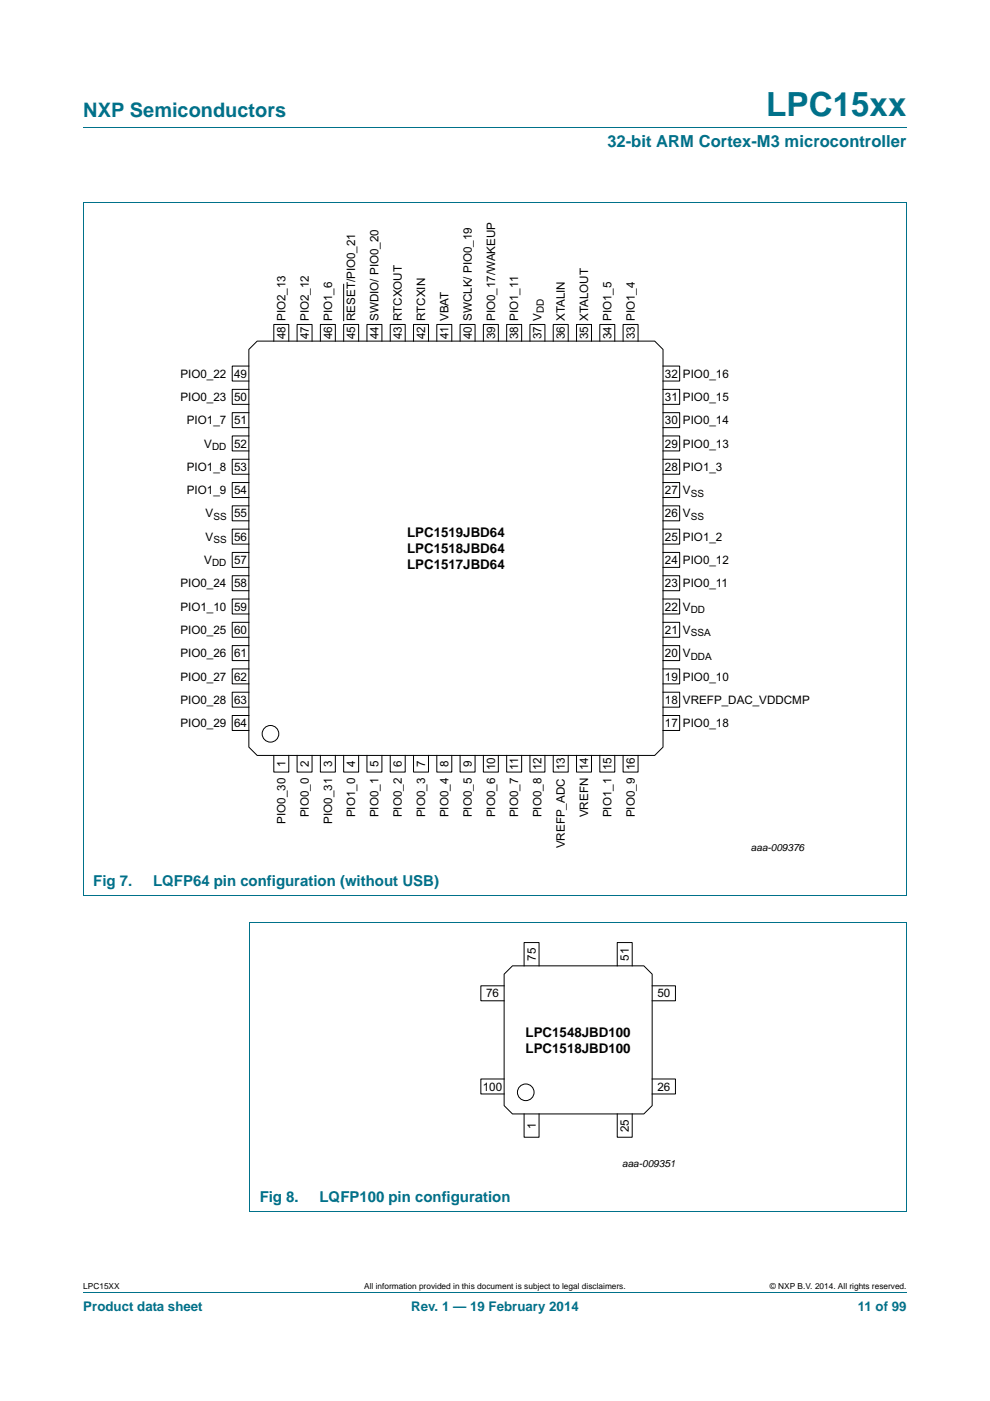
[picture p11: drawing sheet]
<svg xmlns="http://www.w3.org/2000/svg" width="210mm" height="297mm" viewBox="0 0 210 297" stroke-linecap="round" stroke-linejoin="round" font-family="sans-serif">
<path d="M17.7 27h174.6M17.6 42.9h174.7M17.7 42.9v146.9M192.3 42.9v146.9M17.6 189.9h174.7M52.9 195.5h139.4M53 195.6v61.3M192.3 195.6v61.3M52.9 257h139.4M17.7 273.9h174.6" fill="none" stroke="#00718a" stroke-width=".21"/>
<g fill="none" stroke="#000" stroke-width=".21">
<path d="M52.8 74.1l1.7-1.8h84.4l1.7 1.8v84.3l-1.7 1.8h-84.4l-1.7-1.8zM52.8 77.6h-3.5v3.2h3.5M58.1 72.3v-3.5h3.1v3.5M63 72.3v-3.5h3.2v3.5M68 72.3v-3.5h3.1v3.5M72.9 72.3v-3.5h3.2v3.5M72.9 60.2v7.9M77.8 72.3v-3.5h3.2v3.5M82.8 72.3v-3.5h3.1v3.5M87.7 72.3v-3.5h3.2v3.5M92.6 72.3v-3.5h3.2v3.5M97.6 72.3v-3.5h3.2v3.5"/>
<path d="M102.5 72.3v-3.5h3.2v3.5M107.5 72.3v-3.5h3.1v3.5M112.4 72.3v-3.5h3.2v3.5M117.3 72.3v-3.5h3.2v3.5M122.3 72.3v-3.5h3.2v3.5M127.2 72.3v-3.5h3.2v3.5M132.2 72.3v-3.5h3.1v3.5M140.6 77.6h3.6v3.2h-3.6M52.8 82.6h-3.5v3.1h3.5M52.8 87.5h-3.5v3.2h3.5M52.8 92.4h-3.5v3.2h3.5M52.8 97.4h-3.5v3.1h3.5"/>
<path d="M140.6 82.6h3.6v3.1h-3.6M140.6 87.5h3.6v3.2h-3.6M140.6 92.4h3.6v3.2h-3.6M140.6 97.4h3.6v3.1h-3.6M52.8 102.3h-3.5v3.2h3.5M52.8 107.2h-3.5v3.2h3.5M52.8 112.2h-3.5v3.2h3.5M52.8 117.1h-3.5v3.2h3.5M140.6 102.3h3.6v3.2h-3.6M140.6 107.2h3.6v3.2h-3.6M140.6 112.2h3.6v3.2h-3.6M140.6 117.1h3.6v3.2h-3.6"/>
<path d="M52.8 122.1h-3.5v3.1h3.5M52.8 127h-3.5v3.2h3.5M52.8 131.9h-3.5v3.2h3.5M52.8 136.9h-3.5v3.2h3.5M140.6 122.1h3.6v3.1h-3.6M140.6 127h3.6v3.2h-3.6M140.6 131.9h3.6v3.2h-3.6M140.6 136.9h3.6v3.2h-3.6M52.8 141.8h-3.5v3.2h3.5M52.8 146.8h-3.5v3.1h3.5M52.8 151.7h-3.5v3.2h3.5M140.6 141.8h3.6v3.2h-3.6"/>
<path d="M140.6 146.8h3.6v3.1h-3.6M140.6 151.7h3.6v3.2h-3.6M58.1 160.2v3.5h3.1v-3.5M63 160.2v3.5h3.2v-3.5M68 160.2v3.5h3.1v-3.5M72.9 160.2v3.5h3.2v-3.5M77.8 160.2v3.5h3.2v-3.5M82.8 160.2v3.5h3.1v-3.5M87.7 160.2v3.5h3.2v-3.5M92.6 160.2v3.5h3.2v-3.5M97.6 160.2v3.5h3.2v-3.5M102.5 160.2v3.5h3.2v-3.5"/>
<path d="M107.5 160.2v3.5h3.1v-3.5M112.4 160.2v3.5h3.2v-3.5M117.3 160.2v3.5h3.2v-3.5M122.3 160.2v3.5h3.2v-3.5M127.2 160.2v3.5h3.2v-3.5M132.2 160.2v3.5h3.1v-3.5M106.9 206.5l1.8-1.7h27.9l1.7 1.7v27.9l-1.7 1.8h-27.9l-1.8-1.8zM106.9 209h-4.9v3.2h4.9M111.2 204.8v-5h3.1v5M130.9 204.8v-5h3.2v5M138.3 209h5v3.2h-5M106.9 228.8h-4.9v3.1h4.9"/>
<path d="M111.2 236.2v4.9h3.1v-4.9M130.9 236.2v4.9h3.2v-4.9M138.3 228.8h5v3.1h-5"/>
<circle cx="57.4" cy="155.6" r="1.76"/>
<circle cx="111.5" cy="231.6" r="1.76"/>
</g>
<text font-size="7" fill="#00718a" x="162.5" y="24.6">LPC15xx</text>
<text font-size="4.2" fill="#00718a" x="17.7" y="24.9">NXP Semiconductors</text>
<text font-size="3.5" fill="#00718a" x="128.8" y="31.1">32-bit ARM Cortex-M3 microcontroller</text>
<g font-size="3.2" fill="#00718a">
<text x="19.8" y="187.7">Fig 7.</text>
<text x="32.5" y="187.7">LQFP64 pin configuration (without USB)</text>
<text x="55.1" y="254.8">Fig 8.</text>
<text x="67.8" y="254.8">LQFP100 pin configuration</text>
</g>
<g font-size="2.8">
<text x="86.4" y="113.9">LPC1519JBD64</text>
<text x="86.4" y="117.3">LPC1518JBD64</text>
<text x="86.4" y="120.7">LPC1517JBD64</text>
<text x="111.5" y="219.8">LPC1548JBD100</text>
<text x="111.5" y="223.2">LPC1518JBD100</text>
</g>
<g font-size="2.8" fill="#00718a">
<text x="17.7" y="277.9">Product data sheet</text>
<text x="87.2" y="277.9">Rev. 1 — 19 February 2014</text>
<text x="181.9" y="277.9">11 of 99</text>
</g>
<g font-size="2.5">
<text x="60.5" y="71.9" transform="rotate(-90 60.5 71.9)">48 PIO2_13</text>
<text x="65.5" y="71.9" transform="rotate(-90 65.5 71.9)">47 PIO2_12</text>
<text x="70.4" y="71.9" transform="rotate(-90 70.4 71.9)">46 PIO1_6</text>
<text x="75.4" y="71.9" transform="rotate(-90 75.4 71.9)">45 RESET/PIO0_21</text>
<text x="80.3" y="71.9" transform="rotate(-90 80.3 71.9)">44 SWDIO/ PIO0_20</text>
<text x="85.2" y="71.9" transform="rotate(-90 85.2 71.9)">43 RTCXOUT</text>
<text x="90.2" y="71.9" transform="rotate(-90 90.2 71.9)">42 RTCXIN</text>
<text x="95.1" y="71.9" transform="rotate(-90 95.1 71.9)">41 VBAT</text>
<text x="100.1" y="71.9" transform="rotate(-90 100.1 71.9)">40 SWCLK/ PIO0_19</text>
<text x="105" y="71.9" transform="rotate(-90 105 71.9)">39 PIO0_17/WAKEUP</text>
<text x="109.9" y="71.9" transform="rotate(-90 109.9 71.9)">38 PIO1_11</text>
<text x="114.9" y="71.9" transform="rotate(-90 114.9 71.9)">37 V</text>
<text x="119.8" y="71.9" transform="rotate(-90 119.8 71.9)">36 XTALIN</text>
<text x="124.8" y="71.9" transform="rotate(-90 124.8 71.9)">35 XTALOUT</text>
<text x="129.7" y="71.9" transform="rotate(-90 129.7 71.9)">34 PIO1_5</text>
<text x="134.6" y="71.9" transform="rotate(-90 134.6 71.9)">33 PIO1_4</text>
<text x="38.3" y="80.1">PIO0_22</text>
<text x="49.6" y="80.1">49</text>
<text x="141" y="80.1">32 PIO0_16</text>
<text x="38.3" y="85">PIO0_23</text>
<text x="39.6" y="90">PIO1_7</text>
<text x="49.6" y="85">50</text>
<text x="49.6" y="90">51</text>
<text x="141" y="85">31 PIO0_15</text>
<text x="141" y="90">30 PIO0_14</text>
<text x="43.3" y="94.9">V</text>
<text x="49.6" y="94.9">52</text>
<text x="141" y="94.9">29 PIO0_13</text>
<text x="39.6" y="99.8">PIO1_8</text>
<text x="49.6" y="99.8">53</text>
<text x="141" y="99.8">28 PIO1_3</text>
<text x="39.6" y="104.8">PIO1_9</text>
<text x="49.6" y="104.8">54</text>
<text x="141" y="104.8">27 V</text>
<text x="43.6" y="109.7">V</text>
<text x="49.6" y="109.7">55</text>
<text x="141" y="109.7">26 V</text>
<text x="43.3" y="119.6">V</text>
<text x="43.6" y="114.7">V</text>
<text x="49.6" y="114.7">56</text>
<text x="49.6" y="119.6">57</text>
<text x="141" y="114.7">25 PIO1_2</text>
<text x="141" y="119.6">24 PIO0_12</text>
<text x="38.3" y="124.5">PIO0_24</text>
<text x="49.6" y="124.5">58</text>
<text x="141" y="124.5">23 PIO0_11</text>
<text x="38.3" y="129.5">PIO1_10</text>
<text x="49.6" y="129.5">59</text>
<text x="141" y="129.5">22 V</text>
<text x="38.3" y="134.4">PIO0_25</text>
<text x="49.6" y="134.4">60</text>
<text x="141" y="134.4">21 V</text>
<text x="38.3" y="139.4">PIO0_26</text>
<text x="49.6" y="139.4">61</text>
<text x="141" y="139.4">20 V</text>
<text x="38.3" y="144.3">PIO0_27</text>
<text x="38.3" y="149.2">PIO0_28</text>
<text x="49.6" y="144.3">62</text>
<text x="49.6" y="149.2">63</text>
<text x="141" y="144.3">19 PIO0_10</text>
<text x="141" y="149.2">18 VREFP_DAC_VDDCMP</text>
<text x="38.3" y="154.2">PIO0_29</text>
<text x="49.6" y="154.2">64</text>
<text x="141" y="154.2">17 PIO0_18</text>
<text x="60.5" y="162.6" transform="rotate(-90 60.5 162.6)">1</text>
<text x="65.5" y="162.6" transform="rotate(-90 65.5 162.6)">2</text>
<text x="70.4" y="162.6" transform="rotate(-90 70.4 162.6)">3</text>
<text x="75.4" y="162.6" transform="rotate(-90 75.4 162.6)">4</text>
<text x="80.3" y="162.6" transform="rotate(-90 80.3 162.6)">5</text>
<text x="85.2" y="162.6" transform="rotate(-90 85.2 162.6)">6</text>
<text x="90.2" y="162.6" transform="rotate(-90 90.2 162.6)">7</text>
<text x="95.1" y="162.6" transform="rotate(-90 95.1 162.6)">8</text>
<text x="100.1" y="162.6" transform="rotate(-90 100.1 162.6)">9</text>
<text x="105" y="163.3" transform="rotate(-90 105 163.3)">10</text>
<text x="109.9" y="163.2" transform="rotate(-90 109.9 163.2)">11</text>
<text x="114.9" y="163.3" transform="rotate(-90 114.9 163.3)">12</text>
<text x="119.8" y="163.3" transform="rotate(-90 119.8 163.3)">13</text>
<text x="124.8" y="163.3" transform="rotate(-90 124.8 163.3)">14</text>
<text x="129.7" y="163.3" transform="rotate(-90 129.7 163.3)">15</text>
<text x="134.6" y="163.3" transform="rotate(-90 134.6 163.3)">16</text>
<text x="65.5" y="173.3" transform="rotate(-90 65.5 173.3)">PIO0_0</text>
<text x="75.4" y="173.3" transform="rotate(-90 75.4 173.3)">PIO1_0</text>
<text x="80.3" y="173.3" transform="rotate(-90 80.3 173.3)">PIO0_1</text>
<text x="85.2" y="173.3" transform="rotate(-90 85.2 173.3)">PIO0_2</text>
<text x="90.2" y="173.3" transform="rotate(-90 90.2 173.3)">PIO0_3</text>
<text x="95.1" y="173.3" transform="rotate(-90 95.1 173.3)">PIO0_4</text>
<text x="100.1" y="173.3" transform="rotate(-90 100.1 173.3)">PIO0_5</text>
<text x="105" y="173.3" transform="rotate(-90 105 173.3)">PIO0_6</text>
<text x="109.9" y="173.3" transform="rotate(-90 109.9 173.3)">PIO0_7</text>
<text x="114.9" y="173.3" transform="rotate(-90 114.9 173.3)">PIO0_8</text>
<text x="124.8" y="173.3" transform="rotate(-90 124.8 173.3)">VREFN</text>
<text x="129.7" y="173.3" transform="rotate(-90 129.7 173.3)">PIO1_1</text>
<text x="134.6" y="173.3" transform="rotate(-90 134.6 173.3)">PIO0_9</text>
<text x="60.5" y="174.7" transform="rotate(-90 60.5 174.7)">PIO0_30</text>
<text x="70.4" y="174.7" transform="rotate(-90 70.4 174.7)">PIO0_31</text>
<text x="119.8" y="179.9" transform="rotate(-90 119.8 179.9)">VREFP_ADC</text>
<text x="113.6" y="203.7" transform="rotate(-90 113.6 203.7)">75</text>
<text x="133.4" y="203.7" transform="rotate(-90 133.4 203.7)">51</text>
<text x="103.1" y="211.5">76</text>
<text x="139.4" y="211.5">50</text>
<text x="102.4" y="231.2">100</text>
<text x="139.4" y="231.2">26</text>
<text x="113.6" y="239.3" transform="rotate(-90 113.6 239.3)">1</text>
<text x="133.4" y="240" transform="rotate(-90 133.4 240)">25</text>
</g>
<g font-size="2.1">
<text x="115.4" y="66.4" transform="rotate(-90 115.4 66.4)">DD</text>
<text x="45" y="95.4">DD</text>
<text x="146.5" y="105.3">SS</text>
<text x="45.3" y="110.2">SS</text>
<text x="146.5" y="110.2">SS</text>
<text x="45.3" y="115.2">SS</text>
<text x="45" y="120.1">DD</text>
<text x="146.5" y="130">DD</text>
<text x="146.5" y="134.9">SSA</text>
<text x="146.5" y="139.8">DDA</text>
<text x="159.3" y="180.4">aaa-009376</text>
<text x="132" y="247.5">aaa-009351</text>
</g>
<g font-size="1.8">
<text x="17.7" y="273.3">LPC15XX</text>
<text x="77.2" y="273.3">All information provided in this document is subject to legal disclaimers.</text>
<text x="163.3" y="273.3">© NXP B.V. 2014. All rights reserved.</text>
</g>
</svg>
